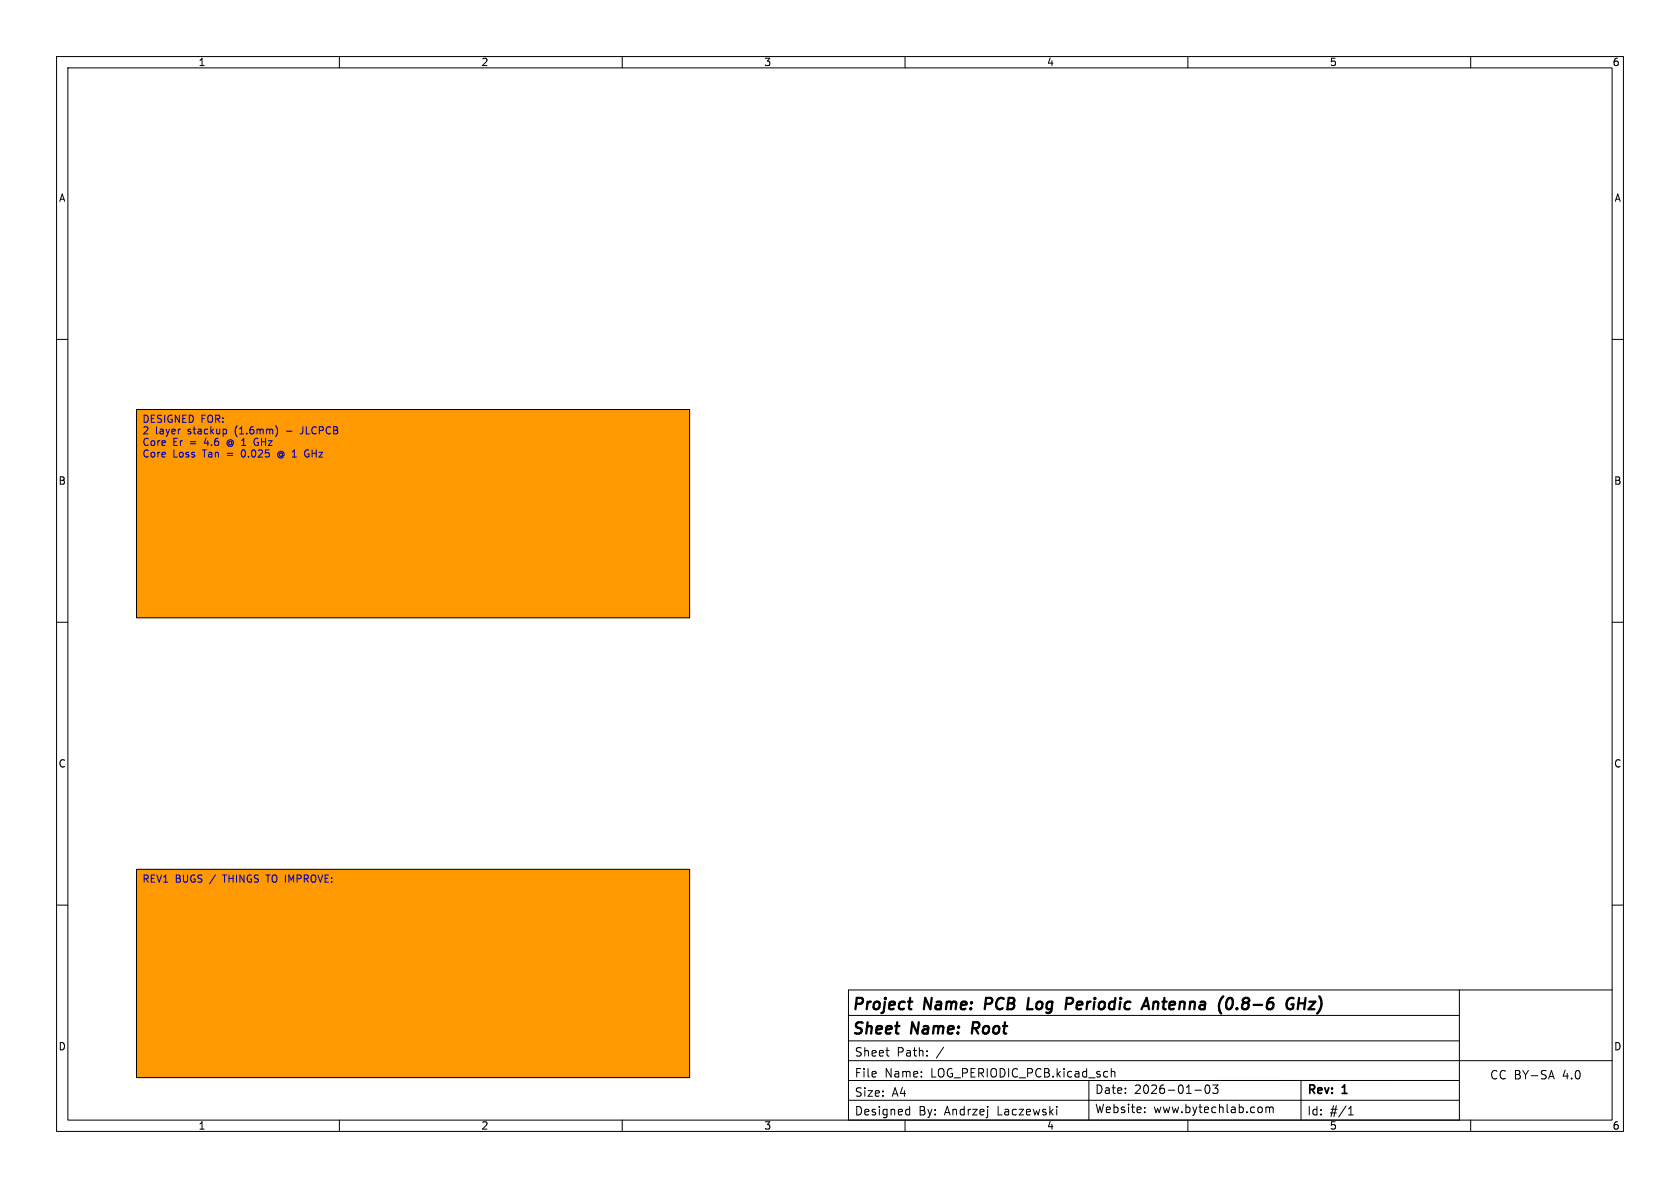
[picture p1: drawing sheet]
<svg xmlns="http://www.w3.org/2000/svg" width="297mm" height="210mm" viewBox="0 0 297 210" stroke-linecap="round" stroke-linejoin="round" font-family="sans-serif">
<path d="M0 0h297v210h-297z" fill="#fff" stroke="#fff" stroke-width=".18"/>
<g fill="none" stroke="#000" stroke-width=".18">
<path d="M10 10h277v190h-277zM12 12h273v186h-273zM60 10v2M110 10v2M160 10v2M210 10v2M260 10v2M10 60h2M285 60h2M10 110h2M285 110h2M10 160h2"/>
<path d="M150 179.5h108M258 175v23h-108v-23h135M285 160h2M60 198v2M110 198v2M150 184h108M150 187.5h135M150 194.5h108M156.6 185.7h.6M157 186.7h.2M160 198v2M160.4 196.1l.4 .1"/>
<path d="M160.8 195.6v1.5M160.8 197l-.4 .1M163.9 186.6v.1M163.9 185.8v.1M186.8 195.6v.1M186.8 196.1v1M192.5 191v7M196.5 188.9v1.5M196.5 189.5l.2-.1 .3 .1 .1 .9M202.4 196.5v.2M202.4 195.8v.1M210 198v2"/>
<path d="M211.2 192.7h1.2M213.2 191.9l.2-.1a.81 .81 0 0 1 .6 .6 .81 .81 0 0 1-.3 .8l-.2 .1a.81 .81 0 0 1-.3-1.4zM214.4 191.8h.9l-.5 .6 .4 .1v.7l-.2 .1h-.4l-.2-.1M223.1 195.8v.7M223.8 195.7v1M223.8 195.8l.4-.1 .2 .2M224.4 195.9l.3-.2 .3 .1 .1 .9M224.4 195.9v.8M230 191v7M238.4 197.1h.8M238.4 196l.4-.4v1.5M258 191h-108"/>
<path d="M260 198v2M273.9 190.3h.7M274.3 189.2l.5 1.5"/>
</g>
<g fill="none" stroke="#000" stroke-width=".4">
<path d="M160.5 177.1h.8M174.3 176.4l-.2 2M181.6 178.4h1M189.4 176.4l.2 .1a.54 .54 0 0 1-.1 .9M202.1 177.8h.9M202.7 176.4l.4 2M204 177.1l-.2 1.3M204.5 177.1l-.6 .2M216.3 176.1l-.1 .1M217.4 176.4a.44 .44 0 0 1 .5 .4 1.66 1.66 0 0 1-.4 1.5M218.7 178.2l.1 .1-.1 .1M218.7 178.2l-.1 .1 .1 .1"/>
<path d="M218.7 178.2v.2M228.3 177.5h.4l-.1 .7a.73 .73 0 0 1-.9 .1M228.7 176.5a.76 .76 0 0 0-1 .2M229.5 177.4h1.2M229.7 176.4l-.3 2M230.8 176.4l-.2 2M231.5 177.1h1l-1.2 1.3h1.1M172.1 180.7l-.3 2"/>
</g>
<g fill="#f90">
<path d="M24.1 153.7h97.8v36.8h-97.8z"/>
<path d="M24.1 72.4h97.8v36.8h-97.8z"/>
</g>
<path d="M24.1 72.4h97.8v36.8h-97.8zM24.1 153.7h97.8v36.8h-97.8z" fill="none" stroke="#000" stroke-width=".18"/>
<path d="M39.8 75.9l.3 .2v.4l-.3 .2M40.3 77.9a.58 .58 0 0 0 0 .9M44.9 78l.1 .6 .3 .2M48.8 75.3a1.49 1.49 0 0 1 0 1.8M49.4 79.8a.59 .59 0 0 0-.3 .6 .59 .59 0 0 0 .3 .5M53.4 76.6l-.3 .1M54.5 79.5a.61 .61 0 0 0-.7 .7 .61 .61 0 0 0 .8 .5M54.4 80.3h.2" fill="none" stroke="#0000c2" stroke-width=".18"/>
<g font-size="2.8">
<text x="150.5" y="179.1">Project</text>
<text x="163.4" y="179.1">Name:</text>
<text x="175" y="179.1">PCB</text>
<text x="183.3" y="179.1">Log</text>
<text x="190.8" y="179.1">Periodic</text>
<text x="205.4" y="179.1">Antenna</text>
<text x="219.5" y="179.1">(0.8-6</text>
<text x="232.3" y="179.1">GHz)</text>
<text x="150.5" y="183.4">Sheet</text>
<text x="161.1" y="183.4">Name:</text>
<text x="172.7" y="183.4">Root</text>
</g>
<g font-size="2.1">
<text x="151" y="190.7">File</text>
<text x="151" y="187">Sheet</text>
<text x="156.4" y="190.7">Name:</text>
<text x="158.5" y="187">Path:</text>
<text x="164.6" y="190.7">LOG_PERIODIC_PCB.kicad_sch</text>
<text x="165.6" y="187">/</text>
<text x="263.3" y="191">CC BY-SA</text>
<text x="276.3" y="191">4.0</text>
<text x="151" y="194.1">Size:</text>
<text x="151" y="197.4">Designed</text>
<text x="157.7" y="194.1">A4</text>
<text x="162.4" y="197.4">By:</text>
<text x="167" y="197.4">Andrzej</text>
<text x="176.5" y="197.4">Laczewski</text>
<text x="193.5" y="193.6">Date:</text>
<text x="193.5" y="197">Website:</text>
<text x="200.5" y="193.6">2026-01-03</text>
<text x="203.9" y="197">www.bytechlab.com</text>
<text x="231" y="193.8">Rev:</text>
<text x="231" y="197.4">Id:</text>
<text x="235.1" y="197.4">#/1</text>
<text x="237.4" y="193.8">1</text>
</g>
<g font-size="1.8">
<text x="35" y="11.9">1</text>
<text x="85" y="11.9">2</text>
<text x="135" y="11.9">3</text>
<text x="185" y="11.9">4</text>
<text x="235" y="11.9">5</text>
<text x="285" y="11.9">6</text>
<text x="10.3" y="35.9">A</text>
<text x="285.3" y="35.9">A</text>
<text x="10.3" y="85.9">B</text>
<text x="285.3" y="85.9">B</text>
<text x="10.3" y="135.9">C</text>
<text x="285.3" y="135.9">C</text>
<text x="10.3" y="185.9">D</text>
<text x="285.3" y="185.9">D</text>
<text x="35" y="199.9">1</text>
<text x="85" y="199.9">2</text>
<text x="135" y="199.9">3</text>
<text x="185" y="199.9">4</text>
<text x="235" y="199.9">5</text>
<text x="285" y="199.9">6</text>
</g>
<g font-size="1.8" fill="#0000c2">
<text x="25.1" y="75.1">DESIGNED FOR:</text>
<text x="25.1" y="77.1">2</text>
<text x="27.5" y="77.1">layer</text>
<text x="33.3" y="77.1">stackup</text>
<text x="41.8" y="77.1">(1.6mm)</text>
<text x="51.1" y="77.1">-</text>
<text x="53.8" y="77.1">JLCPCB</text>
<text x="25.1" y="79.2">Core</text>
<text x="25.1" y="81.2">Core</text>
<text x="30.5" y="79.2">Er</text>
<text x="30.5" y="81.2">Loss</text>
<text x="33.7" y="79.2">=</text>
<text x="36" y="81.2">Tan</text>
<text x="36.4" y="79.2">4.6</text>
<text x="40.4" y="81.2">=</text>
<text x="40.6" y="79.2">@ 1</text>
<text x="43.1" y="81.2">0.025</text>
<text x="45.8" y="79.2">GHz</text>
<text x="49.7" y="81.2">@ 1</text>
<text x="54.9" y="81.2">GHz</text>
<text x="25.1" y="156.3">REV1</text>
<text x="31" y="156.3">BUGS /</text>
<text x="39.7" y="156.3">THINGS TO IMPROVE:</text>
</g>
</svg>
